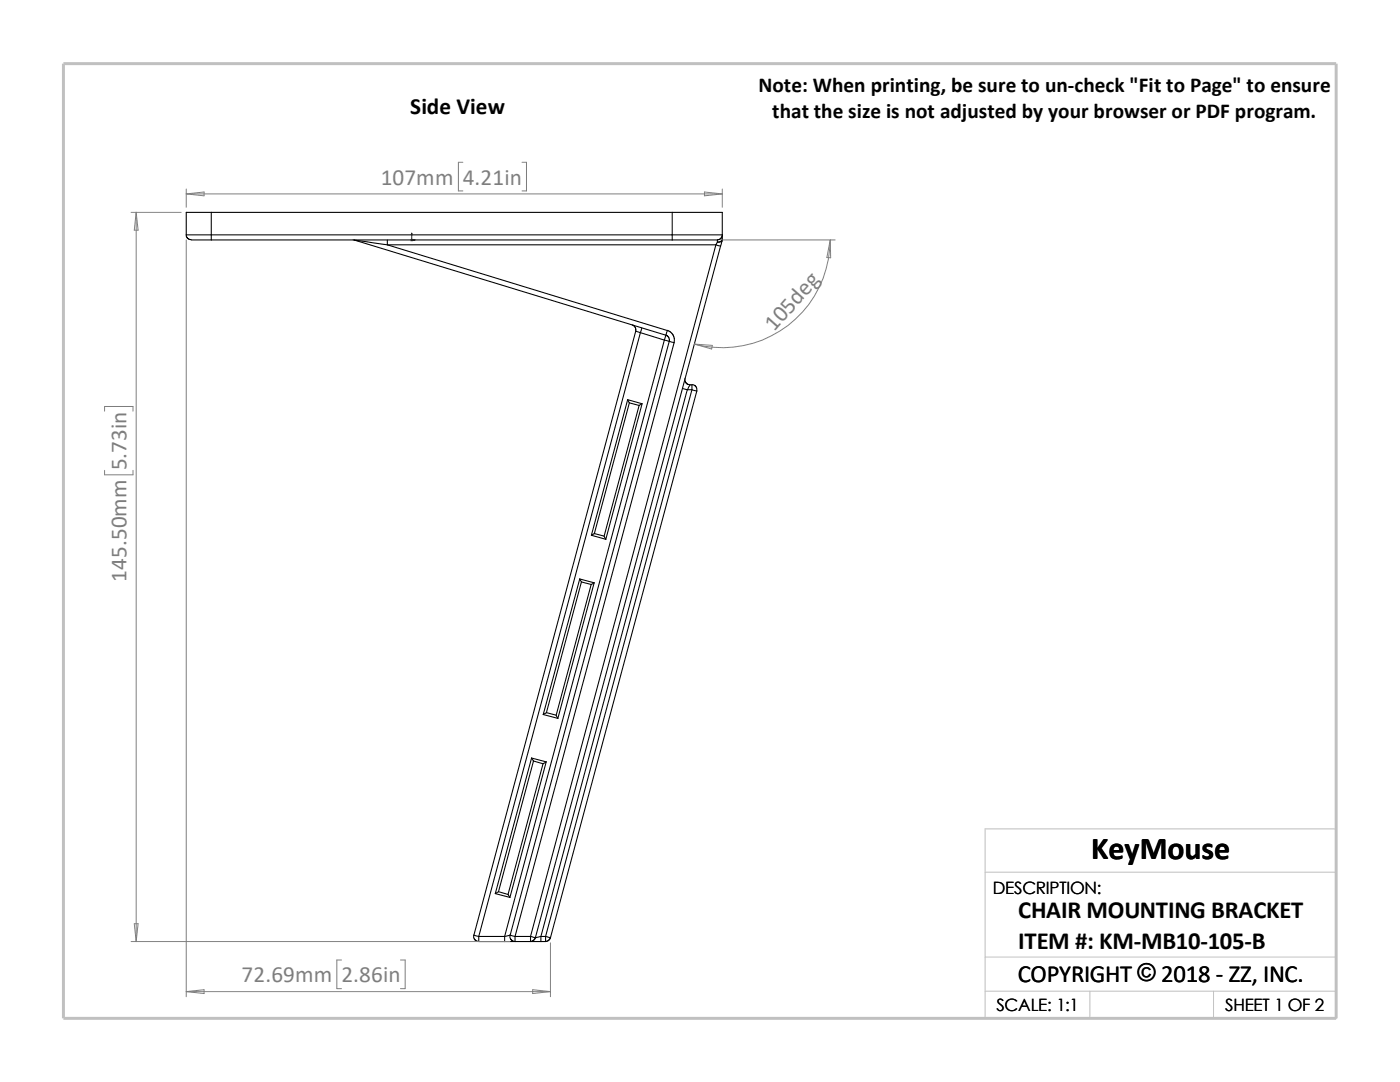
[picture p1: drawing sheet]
<svg xmlns="http://www.w3.org/2000/svg" width="279mm" height="216mm" viewBox="0 0 279 216" stroke-linecap="round" stroke-linejoin="round" font-family="sans-serif">
<path d="M196.6 174h70.1M196.6 197.8h70.1M196.6 191h70.1M217.5 197.8v5.4M242.2 197.8v5.4M26.8 203.2h239.9v-37.8h-70.1v37.8" fill="none" stroke="#c0c0c0" stroke-width=".2"/>
<path d="M12.7 12.7h254v190.5h-254z" fill="none" stroke="#c0c0c0" stroke-width=".59"/>
<g fill="none" stroke="#000" stroke-width=".21">
<path d="M37.2 46.9h5M37.2 46.9v.3l.3 .4 .6 .2M38.1 47.9h4.1M42.2 42.4h-5v4.5M42.2 47.9h92M42.2 46.9h92M42.2 42.4v4.5M42.2 42.4h92M42.2 46.9v1M70.5 47.9h.3M70.8 47.9l6.5 1M70.8 47.9l62.1 19"/>
<path d="M77.3 47.9v1M77.3 48.9l55.9 17.1-.3 .9M77.3 48.9h65.6M134.2 47.9h9M134.2 46.9v1M134.2 46.9h9.9M134.2 42.4h9.9v4.5M134.2 42.4v4.5M142.9 48.9l-37 138M142.9 48.9l.9 .2M143.2 48.3l-.3 .6M143.2 47.9v.4"/>
<path d="M143.8 49.1l-37 138M144.1 46.9v.9M144.1 47.8v.2M144.1 48l-.3 1.1M144.1 47.8a.91 .91 0 0 1-.9 .5M144.1 48a.93 .93 0 0 1-.9 .3M144.2 46.9l-.4 .7-.6 .3M125.3 79.8l-7.3 27M125.3 79.8l2.8 .8M125.3 79.8l.3 .6M126.2 64.9l.5 .3 .2 .9M126.9 66.1l.9 .3"/>
<path d="M126.9 66.1l-32.3 120.5M127.8 66.4l4.8 1.5M127.8 66.4l-32.3 120.5M128.1 65.4l-.3 1M132.6 67.9l1 .2M132.6 67.9l-31.9 119M132.9 66.9l.5 .4 .2 .8M132.9 66.9l-.3 1M133.2 65.9l.6 .3 .5 .6 .3 .7-.1 .9M133.6 68.1l.9 .3M133.6 68.1l-31.8 118.5M134.5 68.4l-31.7 118.5"/>
<path d="M136.2 77.5l1 .3M136.7 75.5l.1 .8 .3 .3 .6 .2M137.2 77.8l-29.3 109.1M137.2 77.8h.9M137.7 76.8h.4v1M137.7 76.8l-.5 1M138.1 76.8h.3l.5 .3 .2 .9M138.1 77.8l1 .2M138.1 77.8l-29.2 109.1M139.1 78l-29.2 109.1M125.6 80.4l-7 26.1M125.6 80.4l2 .5"/>
<path d="M127.6 80.9l-7 26.1M128.1 80.6l-.5 .3M128.1 80.6l-7.2 27M115.7 115.5l.3 .6M115.7 115.5l-7.3 27.1M115.7 115.5l2.9 .8M116 116.1l-6.9 26.1M116 116.1l2 .5M118 116.6l-7 26.1M118 106.8l2.9 .8M118.6 116.3l-.6 .3M118.6 116.3l-7.3 27"/>
<path d="M118.6 106.5l-.6 .3M118.6 106.5l2 .5M120.6 107l.3 .6M106.1 151.3l.4 .5M106.1 151.3l-7.3 27M106.1 151.3l2.9 .7M106.5 151.8l-7 26.1M106.5 151.8l1.9 .6M108.4 152.4l-7 26.1M108.4 142.6l2.9 .7M109 152l-7.2 27.1M109 152l-.6 .4"/>
<path d="M109.1 142.2l-.7 .4M109.1 142.2l1.9 .5M111 142.7l.3 .6M98.8 178.3l3 .8M99.5 177.9l-.7 .4M99.5 177.9l1.9 .6M101.4 178.5l.4 .6M94.6 186.6l.9 .3M94.6 186.6l-.1 .5 .2 .4 .5 .3h.3M95.5 186.9h5.2M95.5 186.9v1h5.2M100.7 186.9v1"/>
<path d="M100.7 187.9h2.1M101.8 186.6l1 .3M101.8 186.6v.5l.1 .4 .5 .3h.4M101.8 186.6l-1.1 .3M102.8 186.9h3.1M102.8 187.9h3.1M102.8 186.9v1M105.9 186.9l.9 .2M105.9 186.9v1M105.9 187.9h2M106.8 187.1l-.4 .6-.5 .2M107.9 186.9h1"/>
<path d="M107.9 187.9h1M107.9 186.9l-1.1 .2M107.9 186.9v1M108.9 186.9v1M108.9 186.9l1 .2M109.9 187.1l-.5 .6-.5 .2"/>
</g>
<g fill="#00f" stroke="#00f" stroke-width=".2">
<path d="M82.5 47.8l.3 .1-.3 .1z"/>
<path d="M82.2 46.5l.1 .4h-.2z"/>
</g>
<path d="M82 47.9h.8M82 47.8l.3 .2M82.2 46.5v1.5M82.3 47.8l-.3 .2" fill="none" stroke="#00f" stroke-width=".2"/>
<g fill="none" stroke="#808080" stroke-width=".2">
<path d="M37.2 38.7l3.5-.4v.8zM37.2 38.7h106.9M37.2 37.7v3.7M92.4 32.4h-.9v5.7h.9M104.2 32.4h.9v5.7h-.9M140.6 38.3l3.5 .4-3.5 .4zM144.1 37.7v3.7M26.2 42.4h10M27.2 42.4l.4 3.5h-.8zM27.2 42.4v145.5M37.2 47.9v151M144.1 47.9h22.6"/>
<path d="M165.7 47.9l.1 3.5h-.8zM165.7 47.9a21.5 21.5 0 0 1-27.1 20.8M138.6 68.7l3.6 .2-.2 .7zM20.9 93.9v.8h5.6v-.8M20.9 82v-.9h5.6v.9M26.2 187.9h75.6M26.8 184.3h.8l-.4 3.6zM37.2 197.9l3.5-.4v.7zM37.2 197.9h72.7M68.2 191.6h-1v5.7h1M79.9 191.6h1v5.7h-1M106.3 197.5l3.6 .4-3.6 .3z"/>
<path d="M109.9 188.1v10.8"/>
</g>
<text font-size="6.4" x="217.8" y="171.4">KeyMouse</text>
<g font-size="4.9">
<text x="203.2" y="183.2">CHAIR MOUNTING BRACKET</text>
<text x="203.2" y="189.3">ITEM #: KM-MB10-105-B</text>
<text x="203.1" y="195.9">COPYRIGHT © 2018 - ZZ, INC.</text>
<text x="227" y="195.8">©</text>
</g>
<text font-size="4.6" x="81.9" y="22.7">Side View</text>
<g font-size="4.6" fill="#808080">
<text x="76" y="36.9">107mm</text>
<text x="92.4" y="36.9">4.21in</text>
<text x="154.5" y="66.3" transform="rotate(-48 154.5 66.3)">105deg</text>
<text x="25.2" y="93.9" transform="rotate(-90 25.2 93.9)">5.73in</text>
<text x="25.2" y="116.1" transform="rotate(-90 25.2 116.1)">145.50mm</text>
<text x="48.2" y="196">72.69mm</text>
<text x="68.2" y="196">2.86in</text>
</g>
<g font-size="4.2">
<text x="151.4" y="18.3">Note: When printing, be sure to un-check &quot;Fit to Page&quot; to ensure</text>
<text x="154.1" y="23.5">that the size is not adjusted by your browser or PDF program.</text>
</g>
<g font-size="3.4">
<text x="198.2" y="178.5">DESCRIPTION:</text>
<text x="198.8" y="201.7">SCALE: 1:1</text>
<text x="244.5" y="201.7">SHEET 1 OF 2</text>
</g>
</svg>
